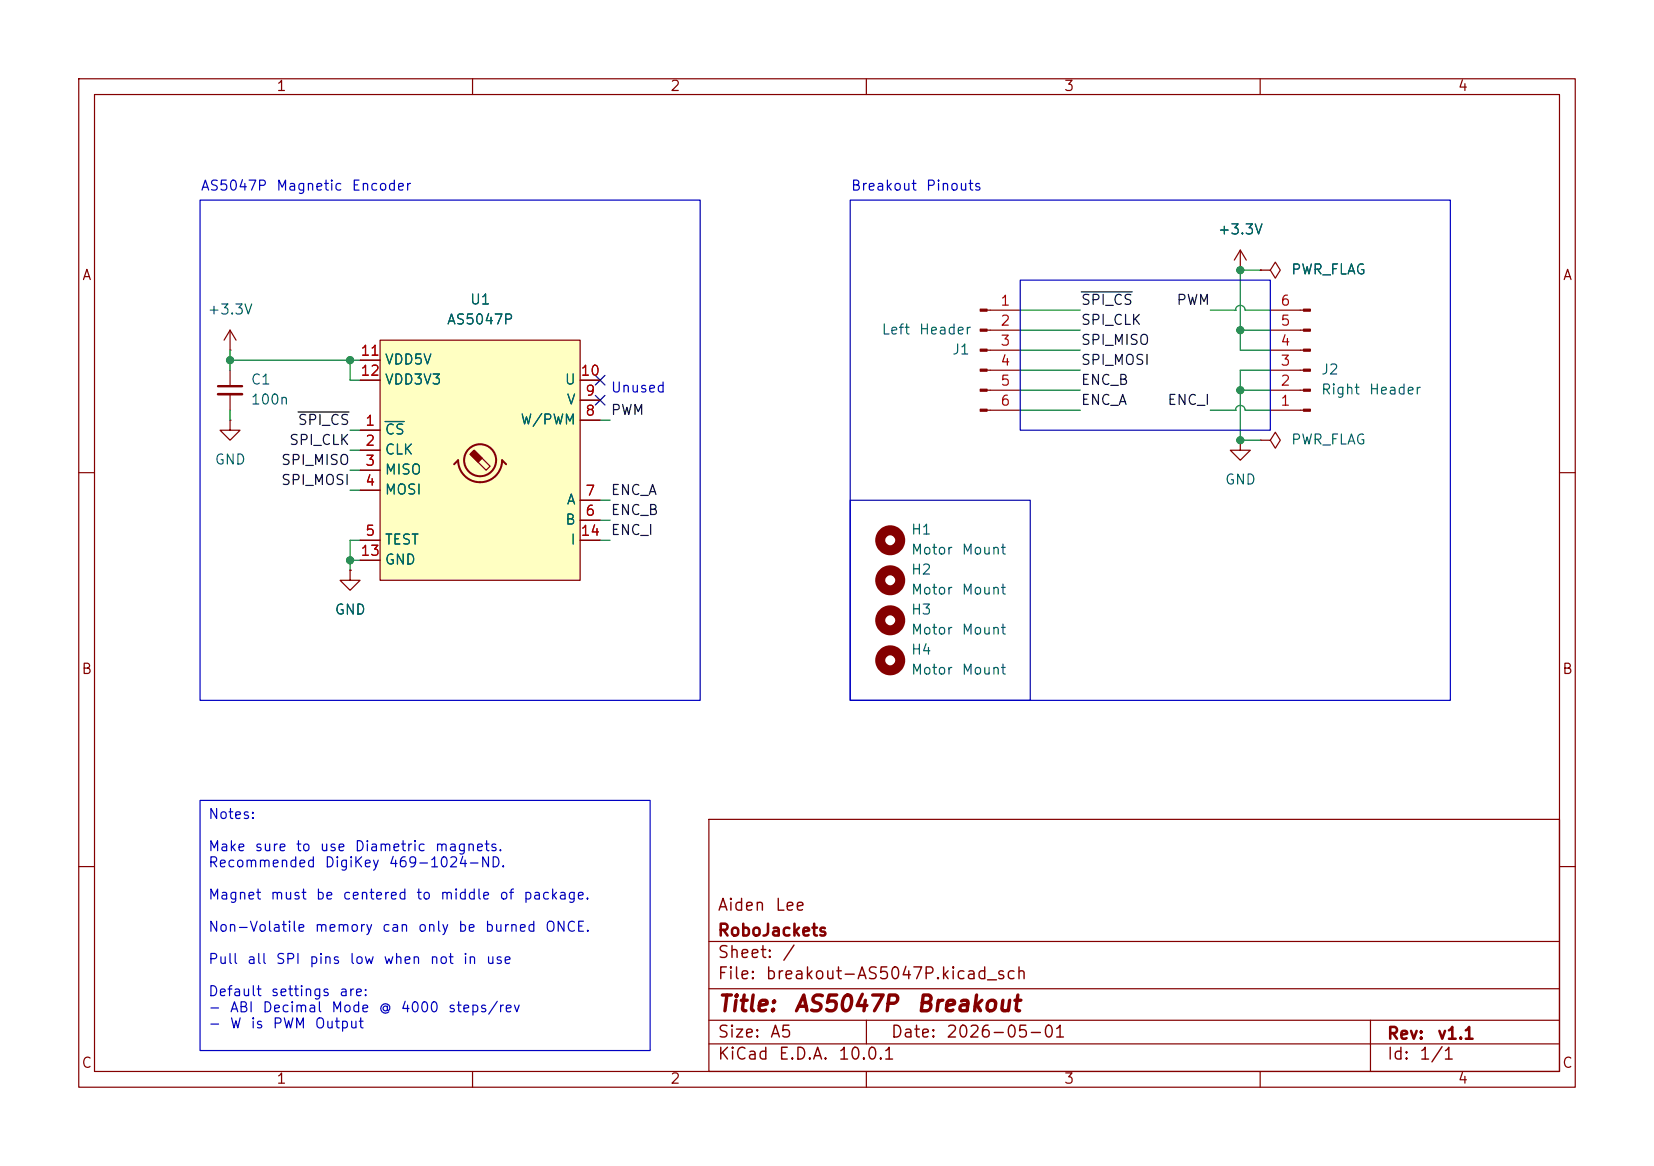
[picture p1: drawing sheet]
<svg xmlns="http://www.w3.org/2000/svg" width="210mm" height="148mm" viewBox="0 0 210 148" stroke-linecap="round" stroke-linejoin="round" font-family="sans-serif">
<g fill="none" stroke="#840000" stroke-width=".15">
<path d="M10 10h190v128h-190zM12 12h186v124h-186zM60 10v2M110 10v2M160 10v2M160 34.3h1.3l.6-1 .7 1-.7 1-.6-1M160 34.3h.1M29.2 44.5h.1M29.2 53.3v1.3h1.3l-1.3 1.3-1.3-1.3h1.3M29.2 53.3h.1M29.2 41.9l-.8 1.3M29.2 41.9l.8 1.3"/>
<path d="M29.2 41.9v2.6M29.2 47v2M29.2 50v2.1M10 60h2M44.4 72.4v1.3h1.3l-1.3 1.2-1.2-1.2h1.2M44.4 72.4h.1M198 60h2M10 110h2M90 104h108v32h-108zM90 119.5h108M198 110h2M60 136v2"/>
<path d="M90 132.5h108M90 129.5h108M90 125.5h108M110 136v2M110 129.5v3M160 136v2M174 129.5v6.5"/>
</g>
<g fill="none" stroke="#840000" stroke-width="1.3">
<circle cx="113" cy="78.7" r="1.27"/>
<circle cx="113" cy="73.7" r="1.27"/>
<circle cx="113" cy="68.6" r="1.27"/>
<circle cx="113" cy="83.8" r="1.27"/>
</g>
<path d="M27.7 49h3" fill="none" stroke="#840000" stroke-width=".3"/>
<path d="M27.7 50h3" fill="none" stroke="#840000" stroke-width=".33"/>
<path d="M48.3 43.2h25.4v30.5h-25.4z" fill="#ffffc2"/>
<g fill="none" stroke="#840000" stroke-width=".15">
<path d="M125.3 39.4h4.2M157.5 34.3h.1M157.5 31.8l-.8 1.2M157.5 31.8l.7 1.2M157.5 31.8v2.5M160 34.3h.1M161.3 39.4h4.2M45.7 54.6h2.6M45.7 57.2h2.6M45.7 59.7h2.6M45.7 48.3h2.6M45.7 45.7h2.6"/>
<path d="M48.3 43.2h25.4v30.5h-25.4zM59.7 57.7l.5-.5 2 2-.5 .5zM73.7 53.3h2.5M73.7 50.8h2.5M73.7 48.3h2.5M125.3 52.1h4.2M125.3 49.5h4.2M125.3 47h4.2M125.3 44.5h4.2M125.3 41.9h4.2M157.5 55.9v1.3h1.2l-1.2 1.2-1.3-1.2h1.3M157.5 55.9h.1"/>
<path d="M160 55.9h1.3l.6-1 .7 1-.7 1-.6-1M160 55.9h.1M161.3 52.1h4.2M161.3 49.5h4.2M161.3 47h4.2M161.3 44.5h4.2M161.3 41.9h4.2M44.4 72.4h.1M45.7 62.2h2.6M45.7 68.6h2.6M45.7 71.1h2.6M73.7 68.6h2.5"/>
<path d="M73.7 66h2.5M73.7 63.5h2.5"/>
</g>
<g fill="none" stroke="#840000" stroke-width=".25">
<path d="M57.7 58.9l.5-.5a2.79 2.79 0 0 0 2.8 2.8 2.79 2.79 0 0 0 2.8-2.8l.5 .5"/>
<circle cx="61" cy="58.4" r="2.03"/>
</g>
<g fill="#840000" stroke="#840000" stroke-width=".15">
<path d="M59.7 57.7l.5-.5 1 1-.5 .5z"/>
<path d="M165.5 51.9h.9v.3h-.9z"/>
<path d="M165.5 49.4h.9v.3h-.9z"/>
<path d="M165.5 46.9h.9v.2h-.9z"/>
<path d="M165.5 44.3h.9v.3h-.9z"/>
<path d="M165.5 41.8h.9v.2h-.9z"/>
<path d="M165.5 39.2h.9v.3h-.9z"/>
<path d="M124.5 39.2h.8v.3h-.8z"/>
<path d="M124.5 41.8h.8v.2h-.8z"/>
<path d="M124.5 44.3h.8v.3h-.8z"/>
<path d="M124.5 46.9h.8v.2h-.8z"/>
<path d="M124.5 49.4h.8v.3h-.8z"/>
<path d="M124.5 51.9h.8v.3h-.8z"/>
</g>
<path d="M48.9 53.5h2.4" fill="none" stroke="#006464" stroke-width=".15"/>
<path d="M137.3 37.1h6.5M37.8 52.3h6.5" fill="none" stroke="#0f0f0f" stroke-width=".15"/>
<g fill="none" stroke="#009600" stroke-width=".15">
<path d="M129.5 39.4h7.7M153.7 39.4h3.2M156.9 39.4h.1M156.9 39.4a.61 .61 0 0 1 .6-.6 .61 .61 0 0 1 .6 .6h3.2M160 34.3h-2.5v10.2h3.8M29.2 45.7h16.5M29.2 44.5v2.5M29.2 52.1v1.2M44.4 59.7h1.3M44.4 45.7v2.6h1.3M44.4 57.2h1.3M44.4 54.6h1.3"/>
<path d="M76.2 53.3h1.3M129.5 49.5h7.7M129.5 41.9h7.7M129.5 52.1h7.7M129.5 44.5h7.7M129.5 47h7.7M153.7 52.1h3.2M156.9 52.1h.1M156.9 52.1a.61 .61 0 0 1 .6-.6 .61 .61 0 0 1 .6 .6h3.2M157.5 49.5h3.8M157.5 41.9h3.8M161.3 47h-3.8v8.9h2.5"/>
<path d="M44.4 62.2h1.3M44.4 71.1h1.3M45.7 68.6h-1.3v3.8M76.2 68.6h1.3M76.2 66h1.3M76.2 63.5h1.3"/>
</g>
<path d="M75.6 47.7l1.2 1.2M75.6 50.2l1.2 1.2M76.8 47.7l-1.2 1.2M76.8 50.2l-1.2 1.2" fill="none" stroke="#000084" stroke-width=".15"/>
<path d="M25.4 25.4h63.5v63.5h-63.5zM107.9 25.4h76.2v63.5h-76.2zM129.5 35.6h31.8v19h-31.8zM107.9 63.5h22.9v25.4h-22.9zM25.4 101.6h57.1v31.8h-57.1z" fill="none" stroke="#0000c2" stroke-width=".15"/>
<g fill="#009600" stroke="#009600" stroke-width=".13">
<circle cx="157.5" cy="34.3" r=".46"/>
<circle cx="157.5" cy="41.9" r=".46"/>
<circle cx="157.5" cy="49.5" r=".46"/>
<circle cx="157.5" cy="55.9" r=".46"/>
<circle cx="29.2" cy="45.7" r=".46"/>
<circle cx="44.4" cy="45.7" r=".46"/>
<circle cx="44.4" cy="71.1" r=".46"/>
</g>
<g font-size="2" fill="#840000">
<text x="91" y="128.9">Title:</text>
<text x="100.7" y="128.9">AS5047P</text>
<text x="116.2" y="128.9">Breakout</text>
</g>
<g font-size="1.5" fill="#840000">
<text x="91" y="119.2">RoboJackets</text>
<text x="91" y="116">Aiden</text>
<text x="98.3" y="116">Lee</text>
<text x="91" y="124.7">File:</text>
<text x="91" y="122">Sheet:</text>
<text x="97.1" y="124.7">breakout-AS5047P.kicad_sch</text>
<text x="99.2" y="122">/</text>
<text x="91" y="134.9">KiCad</text>
<text x="91" y="132.1">Size:</text>
<text x="97.7" y="132.1">A5</text>
<text x="98.7" y="134.9">E.D.A.</text>
<text x="106.3" y="134.9">10.0.1</text>
<text x="113" y="132.1">Date:</text>
<text x="120" y="132.1">2026-05-01</text>
<text x="176" y="132.3">Rev:</text>
<text x="176" y="134.9">Id:</text>
<text x="180.1" y="134.9">1/1</text>
<text x="182.4" y="132.3">v1.1</text>
</g>
<g font-size="1.3" fill="#840000">
<text x="35" y="11.9">1</text>
<text x="85" y="11.9">2</text>
<text x="135" y="11.9">3</text>
<text x="185" y="11.9">4</text>
<text x="10.3" y="35.9">A</text>
<text x="198.4" y="35.9">A</text>
<text x="10.3" y="85.9">B</text>
<text x="198.3" y="85.9">B</text>
<text x="10.3" y="135.9">C</text>
<text x="35" y="137.9">1</text>
<text x="85" y="137.9">2</text>
<text x="135" y="137.9">3</text>
<text x="185" y="137.9">4</text>
<text x="198.3" y="135.9">C</text>
</g>
<g font-size="1.3" fill="#0000c2">
<text x="25.4" y="24.5">AS5047P</text>
<text x="35" y="24.5">Magnetic</text>
<text x="44.6" y="24.5">Encoder</text>
<text x="107.9" y="24.5">Breakout</text>
<text x="117.5" y="24.5">Pinouts</text>
<text x="77.5" y="50.1">Unused</text>
<text x="26.4" y="104.3">Notes:</text>
<text x="26.4" y="108.4">Make</text>
<text x="26.4" y="110.4">Recommended</text>
<text x="32.2" y="108.4">sure</text>
<text x="37.5" y="108.4">to</text>
<text x="40.5" y="108.4">use</text>
<text x="41.1" y="110.4">DigiKey</text>
<text x="44.9" y="108.4">Diametric</text>
<text x="49.3" y="110.4">469-1024-ND.</text>
<text x="55.1" y="108.4">magnets.</text>
<text x="26.4" y="114.5">Magnet</text>
<text x="26.4" y="118.6">Non-Volatile</text>
<text x="34.2" y="114.5">must</text>
<text x="39.9" y="118.6">memory</text>
<text x="40" y="114.5">be</text>
<text x="43.4" y="114.5">centered</text>
<text x="48.4" y="118.6">can</text>
<text x="52.7" y="114.5">to</text>
<text x="53" y="118.6">only</text>
<text x="55.8" y="114.5">middle</text>
<text x="58.1" y="118.6">be</text>
<text x="61.5" y="118.6">burned</text>
<text x="63.3" y="114.5">of</text>
<text x="66.4" y="114.5">package.</text>
<text x="69.1" y="118.6">ONCE.</text>
<text x="26.4" y="122.7">Pull</text>
<text x="31.3" y="122.7">all</text>
<text x="34.9" y="122.7">SPI</text>
<text x="39.2" y="122.7">pins</text>
<text x="44.3" y="122.7">low</text>
<text x="48.6" y="122.7">when</text>
<text x="54.5" y="122.7">not</text>
<text x="58.7" y="122.7">in</text>
<text x="61.6" y="122.7">use</text>
<text x="26.4" y="126.8">Default</text>
<text x="26.4" y="128.8">-</text>
<text x="26.4" y="130.9">-</text>
<text x="29.1" y="128.8">ABI</text>
<text x="29.1" y="130.9">W</text>
<text x="31.7" y="130.9">is</text>
<text x="33.2" y="128.8">Decimal</text>
<text x="34.3" y="126.8">settings</text>
<text x="34.5" y="130.9">PWM</text>
<text x="39.9" y="130.9">Output</text>
<text x="42" y="128.8">Mode</text>
<text x="43" y="126.8">are:</text>
<text x="48" y="128.8">@</text>
<text x="50.8" y="128.8">4000</text>
<text x="56.8" y="128.8">steps/rev</text>
</g>
<g font-size="1.3" fill="#006464">
<text x="154.5" y="30.1">+3.3V</text>
<text x="163.8" y="35.2">PWR_FLAG</text>
<text x="26.3" y="40.2">+3.3V</text>
<text x="56.7" y="41.5">AS5047P</text>
<text x="59.6" y="39">U1</text>
<text x="48.8" y="46.6">VDD5V</text>
<text x="111.8" y="42.8">Left</text>
<text x="116.6" y="42.8">Header</text>
<text x="120.8" y="45.3">J1</text>
<text x="167.6" y="47.9">J2</text>
<text x="31.8" y="49.1">C1</text>
<text x="31.8" y="51.7">100n</text>
<text x="48.8" y="49.1">VDD3V3</text>
<text x="71.6" y="49.1">U</text>
<text x="71.9" y="51.7">V</text>
<text x="167.6" y="50.4">Right</text>
<text x="173.7" y="50.4">Header</text>
<text x="27.2" y="59.3">GND</text>
<text x="48.8" y="55.5">CS</text>
<text x="48.8" y="58">CLK</text>
<text x="66" y="54.2">W/PWM</text>
<text x="163.8" y="56.7">PWR_FLAG</text>
<text x="48.8" y="60.6">MISO</text>
<text x="48.8" y="63.1">MOSI</text>
<text x="71.9" y="64.4">A</text>
<text x="155.4" y="61.8">GND</text>
<text x="48.8" y="69.4">TEST</text>
<text x="48.8" y="72">GND</text>
<text x="71.7" y="66.9">B</text>
<text x="72.3" y="69.4">I</text>
<text x="115.6" y="68.2">H1</text>
<text x="115.6" y="70.7">Motor</text>
<text x="122" y="70.7">Mount</text>
<text x="115.6" y="73.3">H2</text>
<text x="115.6" y="75.8">Motor</text>
<text x="122" y="75.8">Mount</text>
<text x="42.4" y="78.3">GND</text>
<text x="115.6" y="78.3">H3</text>
<text x="115.6" y="80.9">Motor</text>
<text x="115.6" y="83.4">H4</text>
<text x="122" y="80.9">Mount</text>
<text x="115.6" y="86">Motor</text>
<text x="122" y="86">Mount</text>
</g>
<g font-size="1.3" fill="#a90000">
<text x="126.9" y="39.1">1</text>
<text x="126.9" y="41.7">2</text>
<text x="162.5" y="41.7">5</text>
<text x="162.5" y="39.1">6</text>
<text x="45.7" y="45.5">11</text>
<text x="126.9" y="44.2">3</text>
<text x="126.9" y="46.7">4</text>
<text x="162.5" y="46.7">3</text>
<text x="162.5" y="44.2">4</text>
<text x="45.7" y="48">12</text>
<text x="73.6" y="48">10</text>
<text x="74.2" y="53.1">8</text>
<text x="74.2" y="50.5">9</text>
<text x="126.9" y="49.3">5</text>
<text x="126.9" y="51.8">6</text>
<text x="162.5" y="51.8">1</text>
<text x="162.5" y="49.3">2</text>
<text x="46.3" y="54.4">1</text>
<text x="46.3" y="56.9">2</text>
<text x="46.3" y="59.4">3</text>
<text x="46.3" y="62">4</text>
<text x="74.2" y="65.8">6</text>
<text x="74.2" y="63.2">7</text>
<text x="45.7" y="70.9">13</text>
<text x="46.3" y="68.3">5</text>
<text x="73.6" y="68.3">14</text>
</g>
<g font-size="1.3" fill="#0f0f0f">
<text x="137.2" y="39">SPI_CS</text>
<text x="137.2" y="41.6">SPI_CLK</text>
<text x="149.3" y="39">PWM</text>
<text x="137.2" y="44.1">SPI_MISO</text>
<text x="137.2" y="46.6">SPI_MOSI</text>
<text x="77.5" y="53">PWM</text>
<text x="137.2" y="49.2">ENC_B</text>
<text x="137.2" y="51.7">ENC_A</text>
<text x="148.1" y="51.7">ENC_I</text>
<text x="35.6" y="59.3">SPI_MISO</text>
<text x="36.6" y="56.8">SPI_CLK</text>
<text x="37.7" y="54.3">SPI_CS</text>
<text x="35.6" y="61.9">SPI_MOSI</text>
<text x="77.5" y="65.7">ENC_B</text>
<text x="77.5" y="63.2">ENC_A</text>
<text x="77.5" y="68.2">ENC_I</text>
</g>
</svg>
